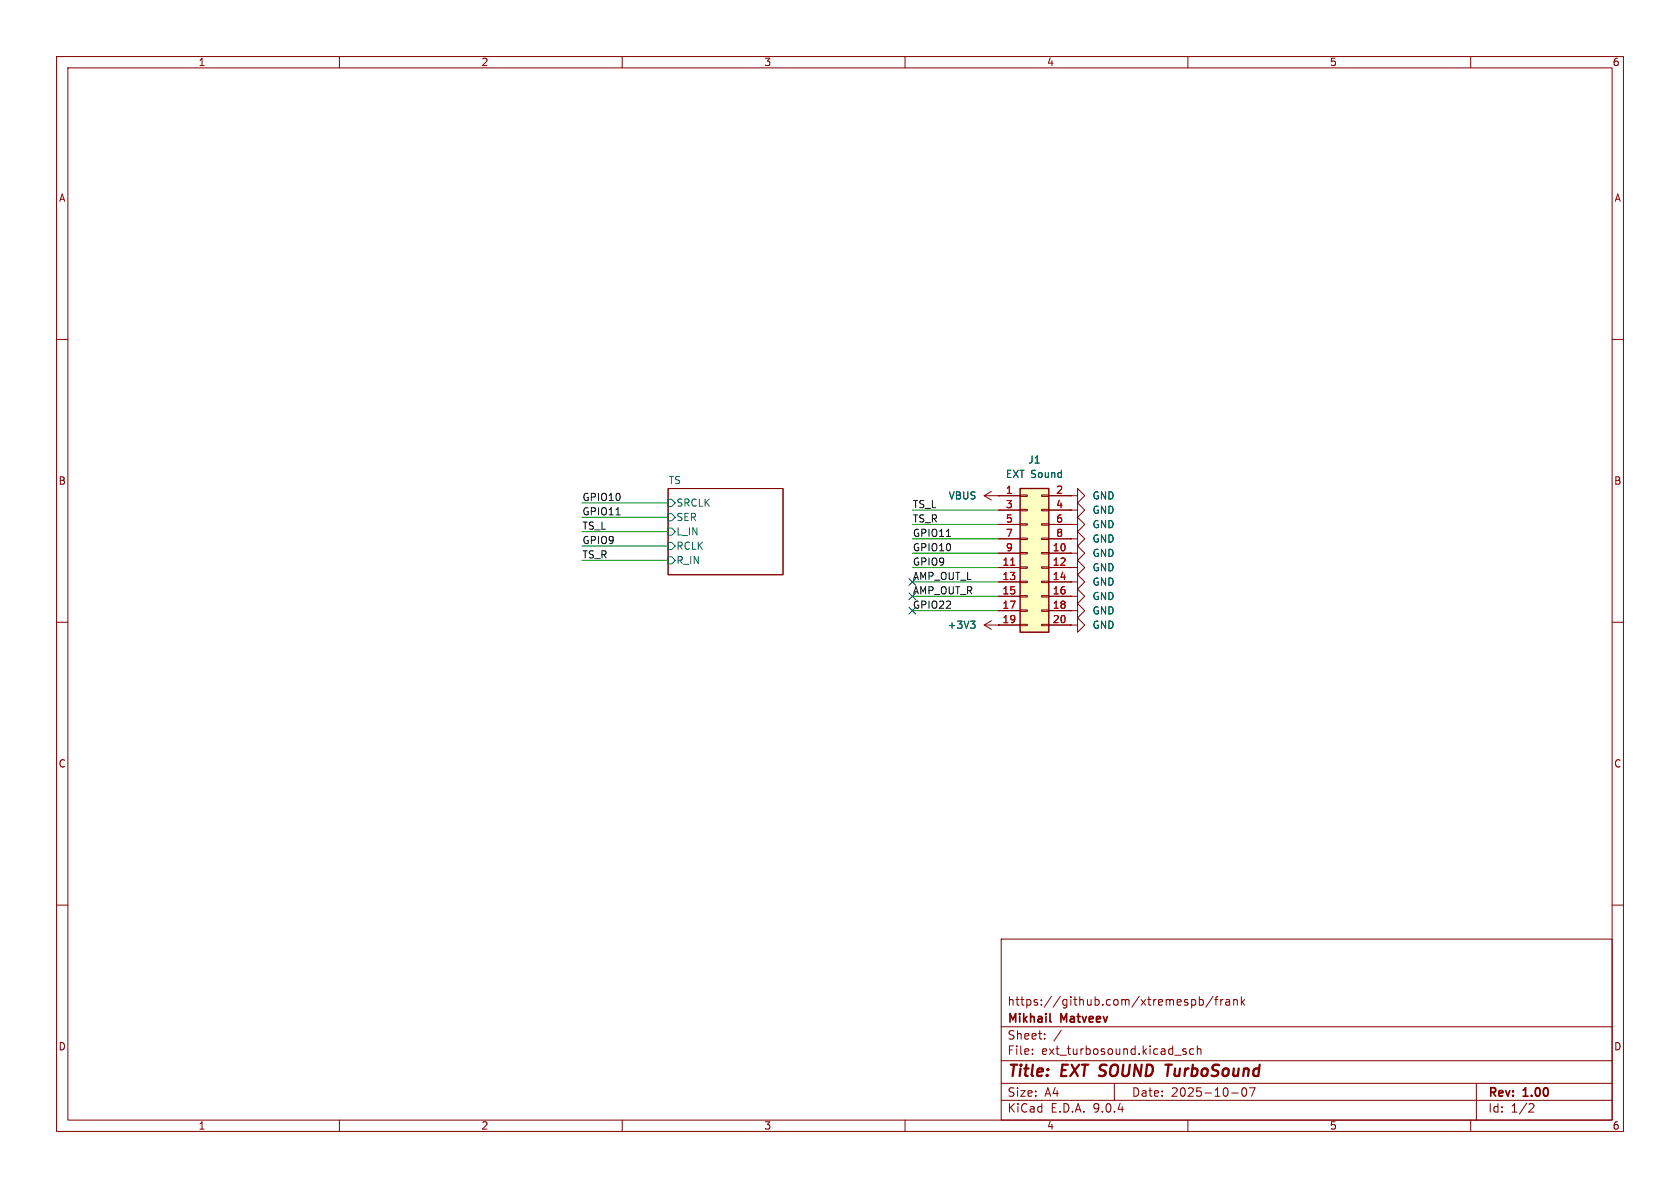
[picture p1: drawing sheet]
(kicad_sch
 (version 20250114)
 (generator "eeschema")
 (generator_version "9.0")
 (paper "A4")
 (title_block
  (title "${NAME} ${MODEL}")
  (date "${DATE}")
  (rev "${VERSION}")
  (company "Mikhail Matveev")
  (comment 1 "https://github.com/xtremespb/frank"))
 (lib_symbols
  (symbol "Connector_Generic:Conn_02x10_Odd_Even"
   (pin_names
    (offset 1.016) (hide yes)) (exclude_from_sim no) (in_bom yes) (on_board yes)
   (property "Reference" "J" (at 1.27 12.7 0) (effects (font (size 1.27 1.27))))
   (property "Value" "Conn_02x10_Odd_Even" (at 1.27 -15.24 0) (effects (font (size 1.27 1.27))))
   (property "Footprint" "" (at 0 0 0) (effects (font (size 1.27 1.27)) (hide yes)))
   (property "Datasheet" "~" (at 0 0 0) (effects (font (size 1.27 1.27)) (hide yes)))
   (property "Description" "Generic connector, double row, 02x10, odd/even pin numbering scheme (row 1 odd numbers, row 2 even numbers), script generated (kicad-library-utils/schlib/autogen/connector/)" (at 0 0 0) (effects (font (size 1.27 1.27)) (hide yes)))
   (symbol "Conn_02x10_Odd_Even_1_1"
    (rectangle (start -1.27 11.43) (end 3.81 -13.97) (stroke (width 0.254) (type default)) (fill (type background)))
    (rectangle (start -1.27 10.287) (end 0 10.033) (stroke (width 0.1524) (type default)) (fill (type none)))
    (rectangle (start -1.27 7.747) (end 0 7.493) (stroke (width 0.1524) (type default)) (fill (type none)))
    (rectangle (start -1.27 5.207) (end 0 4.953) (stroke (width 0.1524) (type default)) (fill (type none)))
    (rectangle (start -1.27 2.667) (end 0 2.413) (stroke (width 0.1524) (type default)) (fill (type none)))
    (rectangle (start -1.27 0.127) (end 0 -0.127) (stroke (width 0.1524) (type default)) (fill (type none)))
    (rectangle (start -1.27 -2.413) (end 0 -2.667) (stroke (width 0.1524) (type default)) (fill (type none)))
    (rectangle (start -1.27 -4.953) (end 0 -5.207) (stroke (width 0.1524) (type default)) (fill (type none)))
    (rectangle (start -1.27 -7.493) (end 0 -7.747) (stroke (width 0.1524) (type default)) (fill (type none)))
    (rectangle (start -1.27 -10.033) (end 0 -10.287) (stroke (width 0.1524) (type default)) (fill (type none)))
    (rectangle (start -1.27 -12.573) (end 0 -12.827) (stroke (width 0.1524) (type default)) (fill (type none)))
    (rectangle (start 3.81 10.287) (end 2.54 10.033) (stroke (width 0.1524) (type default)) (fill (type none)))
    (rectangle (start 3.81 7.747) (end 2.54 7.493) (stroke (width 0.1524) (type default)) (fill (type none)))
    (rectangle (start 3.81 5.207) (end 2.54 4.953) (stroke (width 0.1524) (type default)) (fill (type none)))
    (rectangle (start 3.81 2.667) (end 2.54 2.413) (stroke (width 0.1524) (type default)) (fill (type none)))
    (rectangle (start 3.81 0.127) (end 2.54 -0.127) (stroke (width 0.1524) (type default)) (fill (type none)))
    (rectangle (start 3.81 -2.413) (end 2.54 -2.667) (stroke (width 0.1524) (type default)) (fill (type none)))
    (rectangle (start 3.81 -4.953) (end 2.54 -5.207) (stroke (width 0.1524) (type default)) (fill (type none)))
    (rectangle (start 3.81 -7.493) (end 2.54 -7.747) (stroke (width 0.1524) (type default)) (fill (type none)))
    (rectangle (start 3.81 -10.033) (end 2.54 -10.287) (stroke (width 0.1524) (type default)) (fill (type none)))
    (rectangle (start 3.81 -12.573) (end 2.54 -12.827) (stroke (width 0.1524) (type default)) (fill (type none)))
    (pin passive line (at -5.08 10.16 0) (length 3.81) (name "Pin_1" (effects (font (size 1.27 1.27)))) (number "1" (effects (font (size 1.27 1.27)))))
    (pin passive line (at -5.08 7.62 0) (length 3.81) (name "Pin_3" (effects (font (size 1.27 1.27)))) (number "3" (effects (font (size 1.27 1.27)))))
    (pin passive line (at -5.08 5.08 0) (length 3.81) (name "Pin_5" (effects (font (size 1.27 1.27)))) (number "5" (effects (font (size 1.27 1.27)))))
    (pin passive line (at -5.08 2.54 0) (length 3.81) (name "Pin_7" (effects (font (size 1.27 1.27)))) (number "7" (effects (font (size 1.27 1.27)))))
    (pin passive line (at -5.08 0 0) (length 3.81) (name "Pin_9" (effects (font (size 1.27 1.27)))) (number "9" (effects (font (size 1.27 1.27)))))
    (pin passive line (at -5.08 -2.54 0) (length 3.81) (name "Pin_11" (effects (font (size 1.27 1.27)))) (number "11" (effects (font (size 1.27 1.27)))))
    (pin passive line (at -5.08 -5.08 0) (length 3.81) (name "Pin_13" (effects (font (size 1.27 1.27)))) (number "13" (effects (font (size 1.27 1.27)))))
    (pin passive line (at -5.08 -7.62 0) (length 3.81) (name "Pin_15" (effects (font (size 1.27 1.27)))) (number "15" (effects (font (size 1.27 1.27)))))
    (pin passive line (at -5.08 -10.16 0) (length 3.81) (name "Pin_17" (effects (font (size 1.27 1.27)))) (number "17" (effects (font (size 1.27 1.27)))))
    (pin passive line (at -5.08 -12.7 0) (length 3.81) (name "Pin_19" (effects (font (size 1.27 1.27)))) (number "19" (effects (font (size 1.27 1.27)))))
    (pin passive line (at 7.62 10.16 180) (length 3.81) (name "Pin_2" (effects (font (size 1.27 1.27)))) (number "2" (effects (font (size 1.27 1.27)))))
    (pin passive line (at 7.62 7.62 180) (length 3.81) (name "Pin_4" (effects (font (size 1.27 1.27)))) (number "4" (effects (font (size 1.27 1.27)))))
    (pin passive line (at 7.62 5.08 180) (length 3.81) (name "Pin_6" (effects (font (size 1.27 1.27)))) (number "6" (effects (font (size 1.27 1.27)))))
    (pin passive line (at 7.62 2.54 180) (length 3.81) (name "Pin_8" (effects (font (size 1.27 1.27)))) (number "8" (effects (font (size 1.27 1.27)))))
    (pin passive line (at 7.62 0 180) (length 3.81) (name "Pin_10" (effects (font (size 1.27 1.27)))) (number "10" (effects (font (size 1.27 1.27)))))
    (pin passive line (at 7.62 -2.54 180) (length 3.81) (name "Pin_12" (effects (font (size 1.27 1.27)))) (number "12" (effects (font (size 1.27 1.27)))))
    (pin passive line (at 7.62 -5.08 180) (length 3.81) (name "Pin_14" (effects (font (size 1.27 1.27)))) (number "14" (effects (font (size 1.27 1.27)))))
    (pin passive line (at 7.62 -7.62 180) (length 3.81) (name "Pin_16" (effects (font (size 1.27 1.27)))) (number "16" (effects (font (size 1.27 1.27)))))
    (pin passive line (at 7.62 -10.16 180) (length 3.81) (name "Pin_18" (effects (font (size 1.27 1.27)))) (number "18" (effects (font (size 1.27 1.27)))))
    (pin passive line (at 7.62 -12.7 180) (length 3.81) (name "Pin_20" (effects (font (size 1.27 1.27)))) (number "20" (effects (font (size 1.27 1.27))))))
   (embedded_fonts no))
  (symbol "GND_1"
   (power)
   (pin_numbers (hide yes))
   (pin_names
    (offset 0) (hide yes)) (exclude_from_sim no) (in_bom yes) (on_board yes)
   (property "Reference" "#PWR" (at 0 -6.35 0) (effects (font (size 1.27 1.27)) (hide yes)))
   (property "Value" "GND" (at 0 -3.81 0) (effects (font (size 1.27 1.27))))
   (property "Footprint" "" (at 0 0 0) (effects (font (size 1.27 1.27)) (hide yes)))
   (property "Datasheet" "" (at 0 0 0) (effects (font (size 1.27 1.27)) (hide yes)))
   (property "Description" "Power symbol creates a global label with name \"GND\" , ground" (at 0 0 0) (effects (font (size 1.27 1.27)) (hide yes)))
   (symbol "GND_1_0_1"
    (polyline (pts (xy 0 0) (xy 0 -1.27) (xy 1.27 -1.27) (xy 0 -2.54) (xy -1.27 -1.27) (xy 0 -1.27)) (stroke (width 0) (type default)) (fill (type none))))
   (symbol "GND_1_1_1"
    (pin power_in line (at 0 0 270) (length 0) (name "~" (effects (font (size 1.27 1.27)))) (number "1" (effects (font (size 1.27 1.27))))))
   (embedded_fonts no))
  (symbol "power:+3V3"
   (power)
   (pin_numbers (hide yes))
   (pin_names
    (offset 0) (hide yes)) (exclude_from_sim no) (in_bom yes) (on_board yes)
   (property "Reference" "#PWR" (at 0 -3.81 0) (effects (font (size 1.27 1.27)) (hide yes)))
   (property "Value" "+3V3" (at 0 3.556 0) (effects (font (size 1.27 1.27))))
   (property "Footprint" "" (at 0 0 0) (effects (font (size 1.27 1.27)) (hide yes)))
   (property "Datasheet" "" (at 0 0 0) (effects (font (size 1.27 1.27)) (hide yes)))
   (property "Description" "Power symbol creates a global label with name \"+3V3\"" (at 0 0 0) (effects (font (size 1.27 1.27)) (hide yes)))
   (symbol "+3V3_0_1"
    (polyline (pts (xy -0.762 1.27) (xy 0 2.54)) (stroke (width 0) (type default)) (fill (type none)))
    (polyline (pts (xy 0 2.54) (xy 0.762 1.27)) (stroke (width 0) (type default)) (fill (type none)))
    (polyline (pts (xy 0 0) (xy 0 2.54)) (stroke (width 0) (type default)) (fill (type none))))
   (symbol "+3V3_1_1"
    (pin power_in line (at 0 0 90) (length 0) (name "~" (effects (font (size 1.27 1.27)))) (number "1" (effects (font (size 1.27 1.27))))))
   (embedded_fonts no))
  (symbol "power:VBUS"
   (power)
   (pin_numbers (hide yes))
   (pin_names
    (offset 0) (hide yes)) (exclude_from_sim no) (in_bom yes) (on_board yes)
   (property "Reference" "#PWR" (at 0 -3.81 0) (effects (font (size 1.27 1.27)) (hide yes)))
   (property "Value" "VBUS" (at 0 3.556 0) (effects (font (size 1.27 1.27))))
   (property "Footprint" "" (at 0 0 0) (effects (font (size 1.27 1.27)) (hide yes)))
   (property "Datasheet" "" (at 0 0 0) (effects (font (size 1.27 1.27)) (hide yes)))
   (property "Description" "Power symbol creates a global label with name \"VBUS\"" (at 0 0 0) (effects (font (size 1.27 1.27)) (hide yes)))
   (symbol "VBUS_0_1"
    (polyline (pts (xy -0.762 1.27) (xy 0 2.54)) (stroke (width 0) (type default)) (fill (type none)))
    (polyline (pts (xy 0 2.54) (xy 0.762 1.27)) (stroke (width 0) (type default)) (fill (type none)))
    (polyline (pts (xy 0 0) (xy 0 2.54)) (stroke (width 0) (type default)) (fill (type none))))
   (symbol "VBUS_1_1"
    (pin power_in line (at 0 0 90) (length 0) (name "~" (effects (font (size 1.27 1.27)))) (number "1" (effects (font (size 1.27 1.27))))))
   (embedded_fonts no)))
 (no_connect
  (at 161.29 105.41))
 (no_connect
  (at 161.29 102.87))
 (no_connect
  (at 161.29 107.95))
 (wire
  (pts (xy 161.29 107.95) (xy 176.53 107.95))
  (stroke (width 0) (type default)))
 (wire
  (pts (xy 161.29 102.87) (xy 176.53 102.87))
  (stroke (width 0) (type default)))
 (wire
  (pts (xy 102.87 91.44) (xy 118.11 91.44))
  (stroke (width 0) (type default)))
 (wire
  (pts (xy 161.29 100.33) (xy 176.53 100.33))
  (stroke (width 0) (type default)))
 (wire
  (pts (xy 161.29 90.17) (xy 176.53 90.17))
  (stroke (width 0) (type default)))
 (wire
  (pts (xy 161.29 105.41) (xy 176.53 105.41))
  (stroke (width 0) (type default)))
 (wire
  (pts (xy 161.29 97.79) (xy 176.53 97.79))
  (stroke (width 0) (type default)))
 (wire
  (pts (xy 102.87 99.06) (xy 118.11 99.06))
  (stroke (width 0) (type default)))
 (wire
  (pts (xy 161.29 95.25) (xy 176.53 95.25))
  (stroke (width 0) (type default)))
 (wire
  (pts (xy 102.87 88.9) (xy 118.11 88.9))
  (stroke (width 0) (type default)))
 (wire
  (pts (xy 102.87 93.98) (xy 118.11 93.98))
  (stroke (width 0) (type default)))
 (wire
  (pts (xy 161.29 92.71) (xy 176.53 92.71))
  (stroke (width 0) (type default)))
 (wire
  (pts (xy 102.87 96.52) (xy 118.11 96.52))
  (stroke (width 0) (type default)))
 (label "GPIO9"
  (at 102.87 96.52 0)
  (effects (font (size 1.27 1.27)) (justify left bottom)))
 (label "AMP_OUT_R"
  (at 161.29 105.41 0)
  (effects (font (size 1.27 1.27)) (justify left bottom)))
 (label "GPIO10"
  (at 102.87 88.9 0)
  (effects (font (size 1.27 1.27)) (justify left bottom)))
 (label "AMP_OUT_L"
  (at 161.29 102.87 0)
  (effects (font (size 1.27 1.27)) (justify left bottom)))
 (label "TS_R"
  (at 102.87 99.06 0)
  (effects (font (size 1.27 1.27)) (justify left bottom)))
 (label "TS_L"
  (at 102.87 93.98 0)
  (effects (font (size 1.27 1.27)) (justify left bottom)))
 (label "TS_R"
  (at 161.29 92.71 0)
  (effects (font (size 1.27 1.27)) (justify left bottom)))
 (label "GPIO22"
  (at 161.29 107.95 0)
  (effects (font (size 1.27 1.27)) (justify left bottom)))
 (label "TS_L"
  (at 161.29 90.17 0)
  (effects (font (size 1.27 1.27)) (justify left bottom)))
 (label "GPIO11"
  (at 161.29 95.25 0)
  (effects (font (size 1.27 1.27)) (justify left bottom)))
 (label "GPIO11"
  (at 102.87 91.44 0)
  (effects (font (size 1.27 1.27)) (justify left bottom)))
 (label "GPIO10"
  (at 161.29 97.79 0)
  (effects (font (size 1.27 1.27)) (justify left bottom)))
 (label "GPIO9"
  (at 161.29 100.33 0)
  (effects (font (size 1.27 1.27)) (justify left bottom)))
 (symbol
  (lib_id "power:VBUS")
  (at 176.53 87.63 90)
  (unit 1)
  (exclude_from_sim no)
  (in_bom yes)
  (on_board yes)
  (dnp no)
  (fields_autoplaced yes)
  (property "Reference" "#PWR01" (at 180.34 87.63 0) (effects (font (size 1.27 1.27)) (hide yes)))
  (property "Value" "VBUS" (at 172.72 87.6299 90) (effects (font (size 1.27 1.27)) (justify left)))
  (property "Footprint" "" (at 176.53 87.63 0) (effects (font (size 1.27 1.27)) (hide yes)))
  (property "Datasheet" "" (at 176.53 87.63 0) (effects (font (size 1.27 1.27)) (hide yes)))
  (property "Description" "Power symbol creates a global label with name \"VBUS\"" (at 176.53 87.63 0) (effects (font (size 1.27 1.27)) (hide yes)))
  (pin "1"))
 (symbol
  (lib_name "GND_1")
  (lib_id "power:GND")
  (at 189.23 102.87 90)
  (unit 1)
  (exclude_from_sim no)
  (in_bom yes)
  (on_board yes)
  (dnp no)
  (fields_autoplaced yes)
  (property "Reference" "#PWR09" (at 195.58 102.87 0) (effects (font (size 1.27 1.27)) (hide yes)))
  (property "Value" "GND" (at 193.04 102.8699 90) (effects (font (size 1.27 1.27)) (justify right)))
  (property "Footprint" "" (at 189.23 102.87 0) (effects (font (size 1.27 1.27)) (hide yes)))
  (property "Datasheet" "" (at 189.23 102.87 0) (effects (font (size 1.27 1.27)) (hide yes)))
  (property "Description" "Power symbol creates a global label with name \"GND\" , ground" (at 189.23 102.87 0) (effects (font (size 1.27 1.27)) (hide yes)))
  (pin "1"))
 (symbol
  (lib_name "GND_1")
  (lib_id "power:GND")
  (at 189.23 90.17 90)
  (unit 1)
  (exclude_from_sim no)
  (in_bom yes)
  (on_board yes)
  (dnp no)
  (fields_autoplaced yes)
  (property "Reference" "#PWR04" (at 195.58 90.17 0) (effects (font (size 1.27 1.27)) (hide yes)))
  (property "Value" "GND" (at 193.04 90.1699 90) (effects (font (size 1.27 1.27)) (justify right)))
  (property "Footprint" "" (at 189.23 90.17 0) (effects (font (size 1.27 1.27)) (hide yes)))
  (property "Datasheet" "" (at 189.23 90.17 0) (effects (font (size 1.27 1.27)) (hide yes)))
  (property "Description" "Power symbol creates a global label with name \"GND\" , ground" (at 189.23 90.17 0) (effects (font (size 1.27 1.27)) (hide yes)))
  (pin "1"))
 (symbol
  (lib_name "GND_1")
  (lib_id "power:GND")
  (at 189.23 107.95 90)
  (unit 1)
  (exclude_from_sim no)
  (in_bom yes)
  (on_board yes)
  (dnp no)
  (fields_autoplaced yes)
  (property "Reference" "#PWR011" (at 195.58 107.95 0) (effects (font (size 1.27 1.27)) (hide yes)))
  (property "Value" "GND" (at 193.04 107.9499 90) (effects (font (size 1.27 1.27)) (justify right)))
  (property "Footprint" "" (at 189.23 107.95 0) (effects (font (size 1.27 1.27)) (hide yes)))
  (property "Datasheet" "" (at 189.23 107.95 0) (effects (font (size 1.27 1.27)) (hide yes)))
  (property "Description" "Power symbol creates a global label with name \"GND\" , ground" (at 189.23 107.95 0) (effects (font (size 1.27 1.27)) (hide yes)))
  (pin "1"))
 (symbol
  (lib_name "GND_1")
  (lib_id "power:GND")
  (at 189.23 105.41 90)
  (unit 1)
  (exclude_from_sim no)
  (in_bom yes)
  (on_board yes)
  (dnp no)
  (fields_autoplaced yes)
  (property "Reference" "#PWR010" (at 195.58 105.41 0) (effects (font (size 1.27 1.27)) (hide yes)))
  (property "Value" "GND" (at 193.04 105.4099 90) (effects (font (size 1.27 1.27)) (justify right)))
  (property "Footprint" "" (at 189.23 105.41 0) (effects (font (size 1.27 1.27)) (hide yes)))
  (property "Datasheet" "" (at 189.23 105.41 0) (effects (font (size 1.27 1.27)) (hide yes)))
  (property "Description" "Power symbol creates a global label with name \"GND\" , ground" (at 189.23 105.41 0) (effects (font (size 1.27 1.27)) (hide yes)))
  (pin "1"))
 (symbol
  (lib_id "Connector_Generic:Conn_02x10_Odd_Even")
  (at 181.61 97.79 0)
  (unit 1)
  (exclude_from_sim no)
  (in_bom yes)
  (on_board yes)
  (dnp no)
  (fields_autoplaced yes)
  (property "Reference" "J1" (at 182.88 81.28 0) (effects (font (size 1.27 1.27))))
  (property "Value" "EXT Sound" (at 182.88 83.82 0) (effects (font (size 1.27 1.27))))
  (property "Footprint" "Connector_PinSocket_2.54mm:PinSocket_2x10_P2.54mm_Horizontal" (at 181.61 97.79 0) (effects (font (size 1.27 1.27)) (hide yes)))
  (property "Datasheet" "~" (at 181.61 97.79 0) (effects (font (size 1.27 1.27)) (hide yes)))
  (property "Description" "Generic connector, double row, 02x10, odd/even pin numbering scheme (row 1 odd numbers, row 2 even numbers), script generated (kicad-library-utils/schlib/autogen/connector/)" (at 181.61 97.79 0) (effects (font (size 1.27 1.27)) (hide yes)))
  (property "Height" "" (at 181.61 97.79 0) (effects (font (size 1.27 1.27)) (hide yes)))
  (property "LCSC" "" (at 181.61 97.79 0) (effects (font (size 1.27 1.27)) (hide yes)))
  (property "Manufacturer_Name" "" (at 181.61 97.79 0) (effects (font (size 1.27 1.27)) (hide yes)))
  (property "Manufacturer_Part_Number" "" (at 181.61 97.79 0) (effects (font (size 1.27 1.27)) (hide yes)))
  (property "Mouser Part Number" "" (at 181.61 97.79 0) (effects (font (size 1.27 1.27)) (hide yes)))
  (property "Mouser Price/Stock" "" (at 181.61 97.79 0) (effects (font (size 1.27 1.27)) (hide yes)))
  (pin "8")
  (pin "11")
  (pin "2")
  (pin "13")
  (pin "4")
  (pin "6")
  (pin "3")
  (pin "14")
  (pin "12")
  (pin "10")
  (pin "7")
  (pin "5")
  (pin "9")
  (pin "1")
  (pin "15")
  (pin "17")
  (pin "19")
  (pin "16")
  (pin "18")
  (pin "20"))
 (symbol
  (lib_name "GND_1")
  (lib_id "power:GND")
  (at 189.23 110.49 90)
  (unit 1)
  (exclude_from_sim no)
  (in_bom yes)
  (on_board yes)
  (dnp no)
  (fields_autoplaced yes)
  (property "Reference" "#PWR012" (at 195.58 110.49 0) (effects (font (size 1.27 1.27)) (hide yes)))
  (property "Value" "GND" (at 193.04 110.4899 90) (effects (font (size 1.27 1.27)) (justify right)))
  (property "Footprint" "" (at 189.23 110.49 0) (effects (font (size 1.27 1.27)) (hide yes)))
  (property "Datasheet" "" (at 189.23 110.49 0) (effects (font (size 1.27 1.27)) (hide yes)))
  (property "Description" "Power symbol creates a global label with name \"GND\" , ground" (at 189.23 110.49 0) (effects (font (size 1.27 1.27)) (hide yes)))
  (pin "1"))
 (symbol
  (lib_id "power:+3V3")
  (at 176.53 110.49 90)
  (unit 1)
  (exclude_from_sim no)
  (in_bom yes)
  (on_board yes)
  (dnp no)
  (fields_autoplaced yes)
  (property "Reference" "#PWR02" (at 180.34 110.49 0) (effects (font (size 1.27 1.27)) (hide yes)))
  (property "Value" "+3V3" (at 172.72 110.4899 90) (effects (font (size 1.27 1.27)) (justify left)))
  (property "Footprint" "" (at 176.53 110.49 0) (effects (font (size 1.27 1.27)) (hide yes)))
  (property "Datasheet" "" (at 176.53 110.49 0) (effects (font (size 1.27 1.27)) (hide yes)))
  (property "Description" "Power symbol creates a global label with name \"+3V3\"" (at 176.53 110.49 0) (effects (font (size 1.27 1.27)) (hide yes)))
  (pin "1"))
 (symbol
  (lib_name "GND_1")
  (lib_id "power:GND")
  (at 189.23 97.79 90)
  (unit 1)
  (exclude_from_sim no)
  (in_bom yes)
  (on_board yes)
  (dnp no)
  (fields_autoplaced yes)
  (property "Reference" "#PWR07" (at 195.58 97.79 0) (effects (font (size 1.27 1.27)) (hide yes)))
  (property "Value" "GND" (at 193.04 97.7899 90) (effects (font (size 1.27 1.27)) (justify right)))
  (property "Footprint" "" (at 189.23 97.79 0) (effects (font (size 1.27 1.27)) (hide yes)))
  (property "Datasheet" "" (at 189.23 97.79 0) (effects (font (size 1.27 1.27)) (hide yes)))
  (property "Description" "Power symbol creates a global label with name \"GND\" , ground" (at 189.23 97.79 0) (effects (font (size 1.27 1.27)) (hide yes)))
  (pin "1"))
 (symbol
  (lib_name "GND_1")
  (lib_id "power:GND")
  (at 189.23 92.71 90)
  (unit 1)
  (exclude_from_sim no)
  (in_bom yes)
  (on_board yes)
  (dnp no)
  (fields_autoplaced yes)
  (property "Reference" "#PWR05" (at 195.58 92.71 0) (effects (font (size 1.27 1.27)) (hide yes)))
  (property "Value" "GND" (at 193.04 92.7099 90) (effects (font (size 1.27 1.27)) (justify right)))
  (property "Footprint" "" (at 189.23 92.71 0) (effects (font (size 1.27 1.27)) (hide yes)))
  (property "Datasheet" "" (at 189.23 92.71 0) (effects (font (size 1.27 1.27)) (hide yes)))
  (property "Description" "Power symbol creates a global label with name \"GND\" , ground" (at 189.23 92.71 0) (effects (font (size 1.27 1.27)) (hide yes)))
  (pin "1"))
 (symbol
  (lib_name "GND_1")
  (lib_id "power:GND")
  (at 189.23 87.63 90)
  (unit 1)
  (exclude_from_sim no)
  (in_bom yes)
  (on_board yes)
  (dnp no)
  (fields_autoplaced yes)
  (property "Reference" "#PWR03" (at 195.58 87.63 0) (effects (font (size 1.27 1.27)) (hide yes)))
  (property "Value" "GND" (at 193.04 87.6299 90) (effects (font (size 1.27 1.27)) (justify right)))
  (property "Footprint" "" (at 189.23 87.63 0) (effects (font (size 1.27 1.27)) (hide yes)))
  (property "Datasheet" "" (at 189.23 87.63 0) (effects (font (size 1.27 1.27)) (hide yes)))
  (property "Description" "Power symbol creates a global label with name \"GND\" , ground" (at 189.23 87.63 0) (effects (font (size 1.27 1.27)) (hide yes)))
  (pin "1"))
 (symbol
  (lib_name "GND_1")
  (lib_id "power:GND")
  (at 189.23 100.33 90)
  (unit 1)
  (exclude_from_sim no)
  (in_bom yes)
  (on_board yes)
  (dnp no)
  (fields_autoplaced yes)
  (property "Reference" "#PWR08" (at 195.58 100.33 0) (effects (font (size 1.27 1.27)) (hide yes)))
  (property "Value" "GND" (at 193.04 100.3299 90) (effects (font (size 1.27 1.27)) (justify right)))
  (property "Footprint" "" (at 189.23 100.33 0) (effects (font (size 1.27 1.27)) (hide yes)))
  (property "Datasheet" "" (at 189.23 100.33 0) (effects (font (size 1.27 1.27)) (hide yes)))
  (property "Description" "Power symbol creates a global label with name \"GND\" , ground" (at 189.23 100.33 0) (effects (font (size 1.27 1.27)) (hide yes)))
  (pin "1"))
 (symbol
  (lib_name "GND_1")
  (lib_id "power:GND")
  (at 189.23 95.25 90)
  (unit 1)
  (exclude_from_sim no)
  (in_bom yes)
  (on_board yes)
  (dnp no)
  (fields_autoplaced yes)
  (property "Reference" "#PWR06" (at 195.58 95.25 0) (effects (font (size 1.27 1.27)) (hide yes)))
  (property "Value" "GND" (at 193.04 95.2499 90) (effects (font (size 1.27 1.27)) (justify right)))
  (property "Footprint" "" (at 189.23 95.25 0) (effects (font (size 1.27 1.27)) (hide yes)))
  (property "Datasheet" "" (at 189.23 95.25 0) (effects (font (size 1.27 1.27)) (hide yes)))
  (property "Description" "Power symbol creates a global label with name \"GND\" , ground" (at 189.23 95.25 0) (effects (font (size 1.27 1.27)) (hide yes)))
  (pin "1"))
 (sheet
  (at 118.11 86.36)
  (size 20.32 15.24)
  (exclude_from_sim no)
  (in_bom yes)
  (on_board yes)
  (dnp no)
  (fields_autoplaced yes)
  (stroke (width 0.1524) (type solid))
  (fill (color 0 0 0 0.0000))
  (property "Sheetname" "TS" (at 118.11 85.6484 0) (effects (font (size 1.27 1.27)) (justify left bottom)))
  (property "Sheetfile" "ts.kicad_sch" (at 118.11 102.1846 0) (effects (font (size 1.27 1.27)) (justify left top) (hide yes)))
  (pin "RCLK" input (at 118.11 96.52 180) (effects (font (size 1.27 1.27)) (justify left)))
  (pin "SER" input (at 118.11 91.44 180) (effects (font (size 1.27 1.27)) (justify left)))
  (pin "SRCLK" input (at 118.11 88.9 180) (effects (font (size 1.27 1.27)) (justify left)))
  (pin "L_IN" input (at 118.11 93.98 180) (effects (font (size 1.27 1.27)) (justify left)))
  (pin "R_IN" input (at 118.11 99.06 180) (effects (font (size 1.27 1.27)) (justify left))))
 (sheet_instances
  (path ""
   (page "1")))
 (embedded_fonts no))
